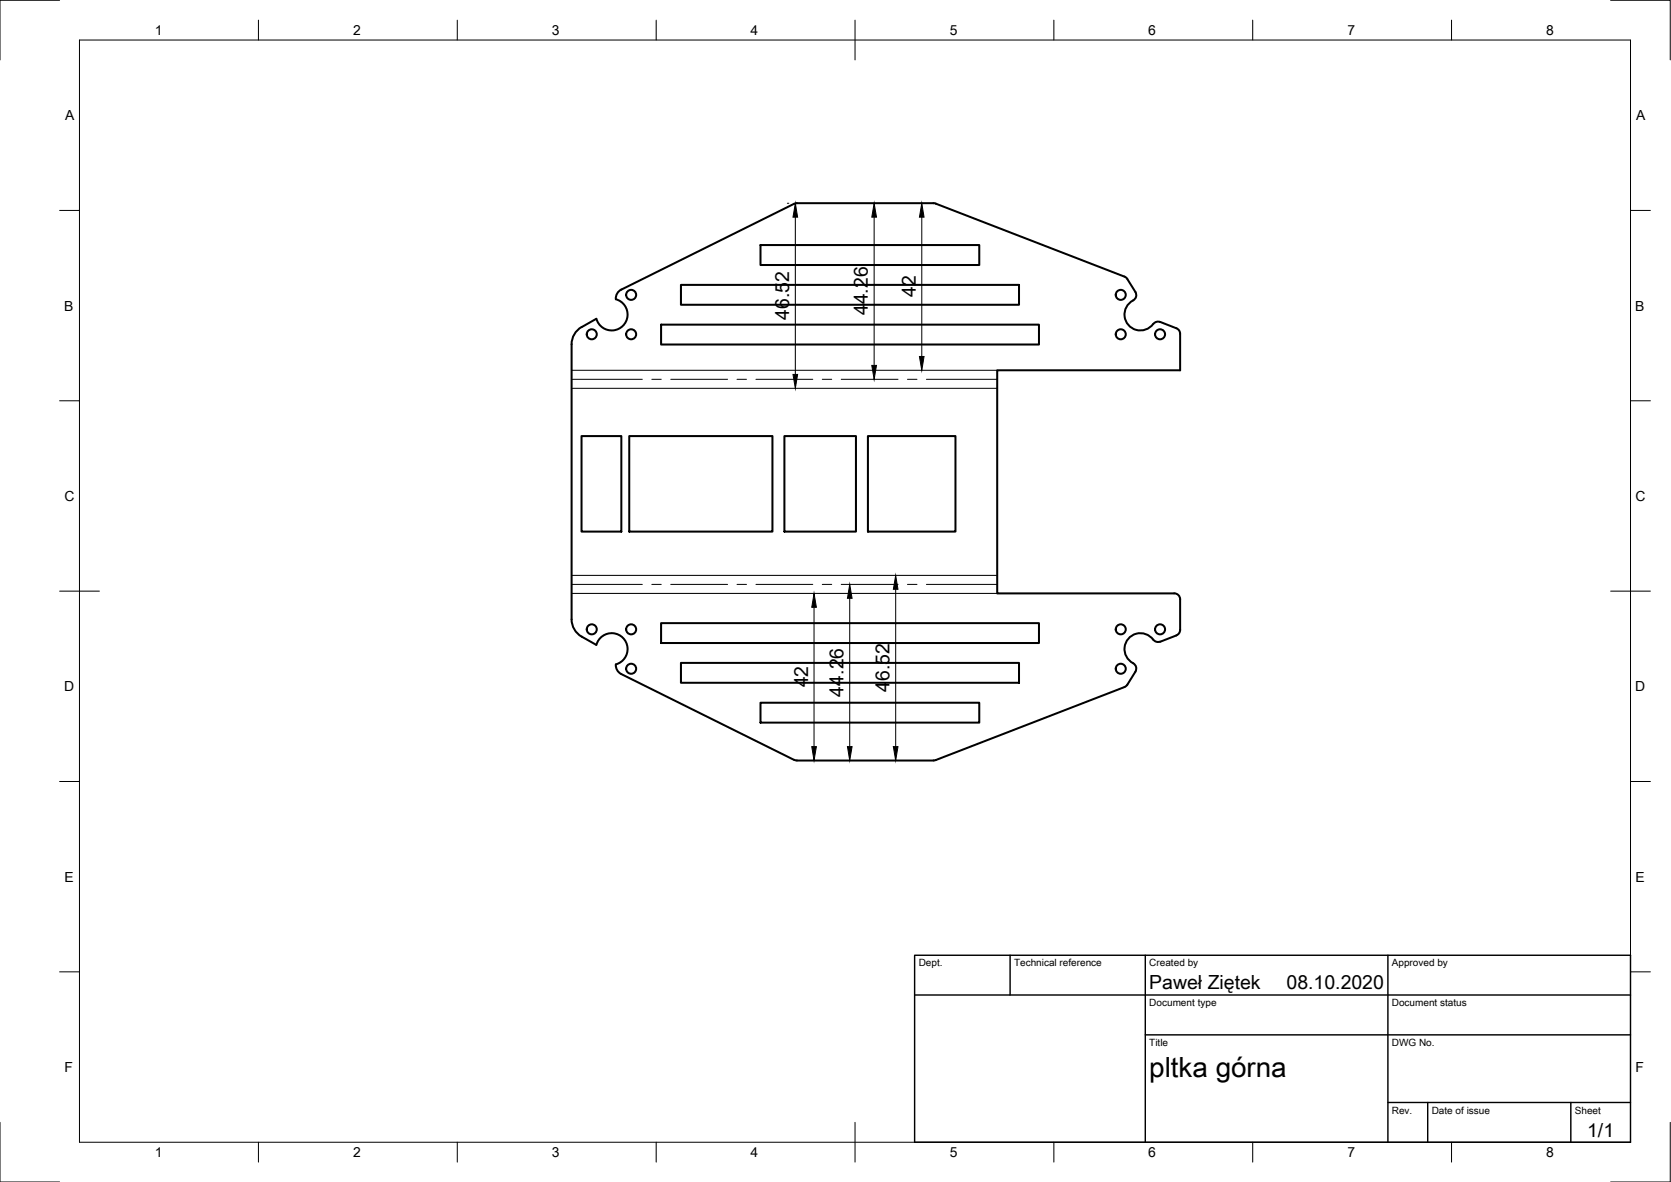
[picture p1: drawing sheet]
<svg xmlns="http://www.w3.org/2000/svg" width="420mm" height="297mm" viewBox="0 0 420 297" stroke-linecap="round" stroke-linejoin="round" font-family="sans-serif">
<!-- layer: Visible -->
<g fill="none" stroke="#000" stroke-width=".51">
<path d="M200.4 51.1h34.7l47.6 18.4 .8 .6M200.4 51.1l-.7 .1-43.5 21.6a2.47 2.47 0 0 0-1.4 2.4 4 4 0 0 1 1.8 6.7 4 4 0 0 1-6.6-1.8M171.2 71.6h85v5h-85zM191.2 61.6h55v5h-55zM283.5 70.1l2 3.3M285.5 73.4a1.71 1.71 0 0 1-1.2 2.5 4 4 0 0 0-.2 6.2 4 4 0 0 0 6.1-1 1.55 1.55 0 0 1 1.5-.2l4.4 1.8 .5 .5 .1 .7M143.7 86.5v69.1a5 5 0 0 0 2.6 4.4l3.6 2.1M146.3 82.2a5 5 0 0 0-2.6 4.3M149.9 80.1l-3.6 2.1M166.2 81.6h95v5h-95zM296.7 83.9v9.2h-46v56h44.5a1.49 1.49 0 0 1 1.5 1.5v7.7l-.1 .7-.8 .7-4.1 1.6M146.2 109.6h10v24h-10z"/>
<path d="M158.2 109.6h36v24h-36zM197.2 109.6h18v24h-18zM218.2 109.6h22v24h-22zM166.2 156.6h95v5h-95zM150 162.1a4 4 0 0 1 6.6-1.8 4 4 0 0 1-1.8 6.7 2.52 2.52 0 0 0 1.4 2.4l43.5 21.5 .7 .2M171.2 166.6h85v5h-85zM191.2 176.6h55v5h-55zM283.5 172l-.8 .6-47.4 18.4M291.7 161.2a1.86 1.86 0 0 1-2.2-1 4 4 0 0 0-6.1 .7 4 4 0 0 0 1.8 5.9l.5 .8-.1 .9-2.1 3.5M235.3 191l-34.9 .1"/>
<circle cx="158.7" cy="74.1" r="1.26"/>
<circle cx="281.8" cy="74.1" r="1.26"/>
<circle cx="148.8" cy="84" r="1.26"/>
<circle cx="158.7" cy="84" r="1.26"/>
<circle cx="281.8" cy="84" r="1.26"/>
<circle cx="291.7" cy="84" r="1.26"/>
<circle cx="148.8" cy="158.2" r="1.26"/>
<circle cx="158.7" cy="158.2" r="1.26"/>
<circle cx="281.8" cy="158.2" r="1.26"/>
<circle cx="291.7" cy="158.2" r="1.26"/>
<circle cx="158.7" cy="168.1" r="1.26"/>
<circle cx="281.8" cy="168.1" r="1.26"/>
</g>
<!-- layer: Center Lines -->
<g fill="none" stroke="#000" stroke-width=".25">
<path d="M143.7 95.3h17.8M163.9 95.3h2.4M168.7 95.3h14.2M185.3 95.3h2.4M190.1 95.3h14.3M206.8 95.3h2.3M211.5 95.3h14.3M228.2 95.3h2.4M232.9 95.3h17.8M143.7 146.9h17.8M163.9 146.9h2.4M168.7 146.9h14.2"/>
<path d="M185.3 146.9h2.4M190.1 146.9h14.3M206.8 146.9h2.3M211.5 146.9h14.3M228.2 146.9h2.4M232.9 146.9h17.8"/>
</g>
<!-- layer: Visible Narrow -->
<path d="M143.7 93.1h107M143.7 97.6h107M143.7 149.1h107M143.7 144.6h107" fill="none" stroke="#000" stroke-width=".25"/>
<!-- layer: Border -->
<g fill="none" stroke="#000" stroke-width=".25">
<path d="M15 .1h-15v15M20 10.1h390v276.9h-390zM65 5.1v5M115 5.1v5M165 5.1v5M215 5.1v10M265 5.1v5M315 5.1v5M365 5.1v5M405 .1h15v15M15 52.9h5M410 52.9h5"/>
<path d="M15 100.7h5M410 100.7h5M15 148.6h10M405 148.6h10M15 196.4h5M410 196.4h5M15 244.2h5M410 244.2h5M0 282.1v14.9h15M65 287v5M115 287v5M165 287v5"/>
<path d="M215 282.1v9.9M265 287v5M315 287v5M365 287v5M420 282.1v14.9h-15"/>
</g>
<!-- layer: TitleBlock -->
<path d="M230 240.1h180v46.9h-180zM230 250h180M254 240.1v9.9M288 240.1v46.9M349 240.1v46.9M288 260.1h122M349 277.1h61M359 277.1v9.9M395 277.1v9.9" fill="none" stroke="#000" stroke-width=".36"/>
<!-- layer: Dimensions -->
<path d="M198 51.1h.4M200 54.6v39.5M219.8 54.6v37.2M231.8 54.6v35M204.7 152.6v35M213.7 150.4v37.2M225.2 148.1v39.5" fill="none" stroke="#000" stroke-width=".25"/>
<path d="M200 51.1l.6 3.5h-1.2zM219.8 51.1l.6 3.5h-1.2zM231.8 51.1l.5 3.5h-1.1zM199.4 94.1h1.2l-.6 3.5zM219.2 91.8h1.2l-.6 3.5zM231.2 89.6h1.1l-.5 3.5zM204.7 149.1l.6 3.5h-1.2zM213.7 146.9l.5 3.5h-1.1zM225.2 144.6l.6 3.5h-1.2zM204.1 187.6h1.2l-.6 3.5zM213.1 187.6h1.1l-.5 3.5zM224.6 187.6h1.2l-.6 3.5z" fill="#000" stroke="#000" stroke-width=".25"/>
<text font-size="7" x="289" y="270.6">pltka górna</text>
<g font-size="4.9">
<text x="230.3" y="74.7" transform="rotate(-90 230.3 74.7)">42</text>
<text x="198.4" y="80.4" transform="rotate(-90 198.4 80.4)">46.52</text>
<text x="218.2" y="79.2" transform="rotate(-90 218.2 79.2)">44.26</text>
<text x="203.2" y="172.7" transform="rotate(-90 203.2 172.7)">42</text>
<text x="223.6" y="173.9" transform="rotate(-90 223.6 173.9)">46.52</text>
<text x="212.1" y="175" transform="rotate(-90 212.1 175)">44.26</text>
<text x="289" y="248.5">Paweł Ziętek</text>
<text x="323.5" y="248.5">08.10.2020</text>
<text x="399.1" y="285.7">1/1</text>
</g>
<g font-size="3.5">
<text x="39" y="8.8">1</text>
<text x="88.8" y="8.8">2</text>
<text x="138.8" y="8.8">3</text>
<text x="188.7" y="8.8">4</text>
<text x="238.8" y="8.8">5</text>
<text x="288.7" y="8.8">6</text>
<text x="338.8" y="8.8">7</text>
<text x="388.8" y="8.8">8</text>
<text x="16.4" y="30.2">A</text>
<text x="411.4" y="30.2">A</text>
<text x="16.2" y="78">B</text>
<text x="411.2" y="78">B</text>
<text x="16.2" y="125.9">C</text>
<text x="411.2" y="125.9">C</text>
<text x="16.2" y="173.7">D</text>
<text x="411.2" y="173.7">D</text>
<text x="16.2" y="221.6">E</text>
<text x="411.2" y="221.6">E</text>
<text x="16.2" y="269.4">F</text>
<text x="411.2" y="269.4">F</text>
<text x="39" y="290.8">1</text>
<text x="88.8" y="290.8">2</text>
<text x="138.8" y="290.8">3</text>
<text x="188.7" y="290.8">4</text>
<text x="238.8" y="290.8">5</text>
<text x="288.7" y="290.8">6</text>
<text x="338.8" y="290.8">7</text>
<text x="388.8" y="290.8">8</text>
</g>
<g font-size="2.5">
<text x="231" y="242.9">Dept.</text>
<text x="255" y="242.9">Technical reference</text>
<text x="289" y="242.9">Created by</text>
<text x="350" y="242.9">Approved by</text>
<text x="289" y="252.8">Document type</text>
<text x="350" y="252.8">Document status</text>
<text x="289" y="262.9">Title</text>
<text x="350" y="262.9">DWG No.</text>
<text x="350" y="279.9">Rev.</text>
<text x="360" y="279.9">Date of issue</text>
<text x="396" y="279.9">Sheet</text>
</g>
</svg>
